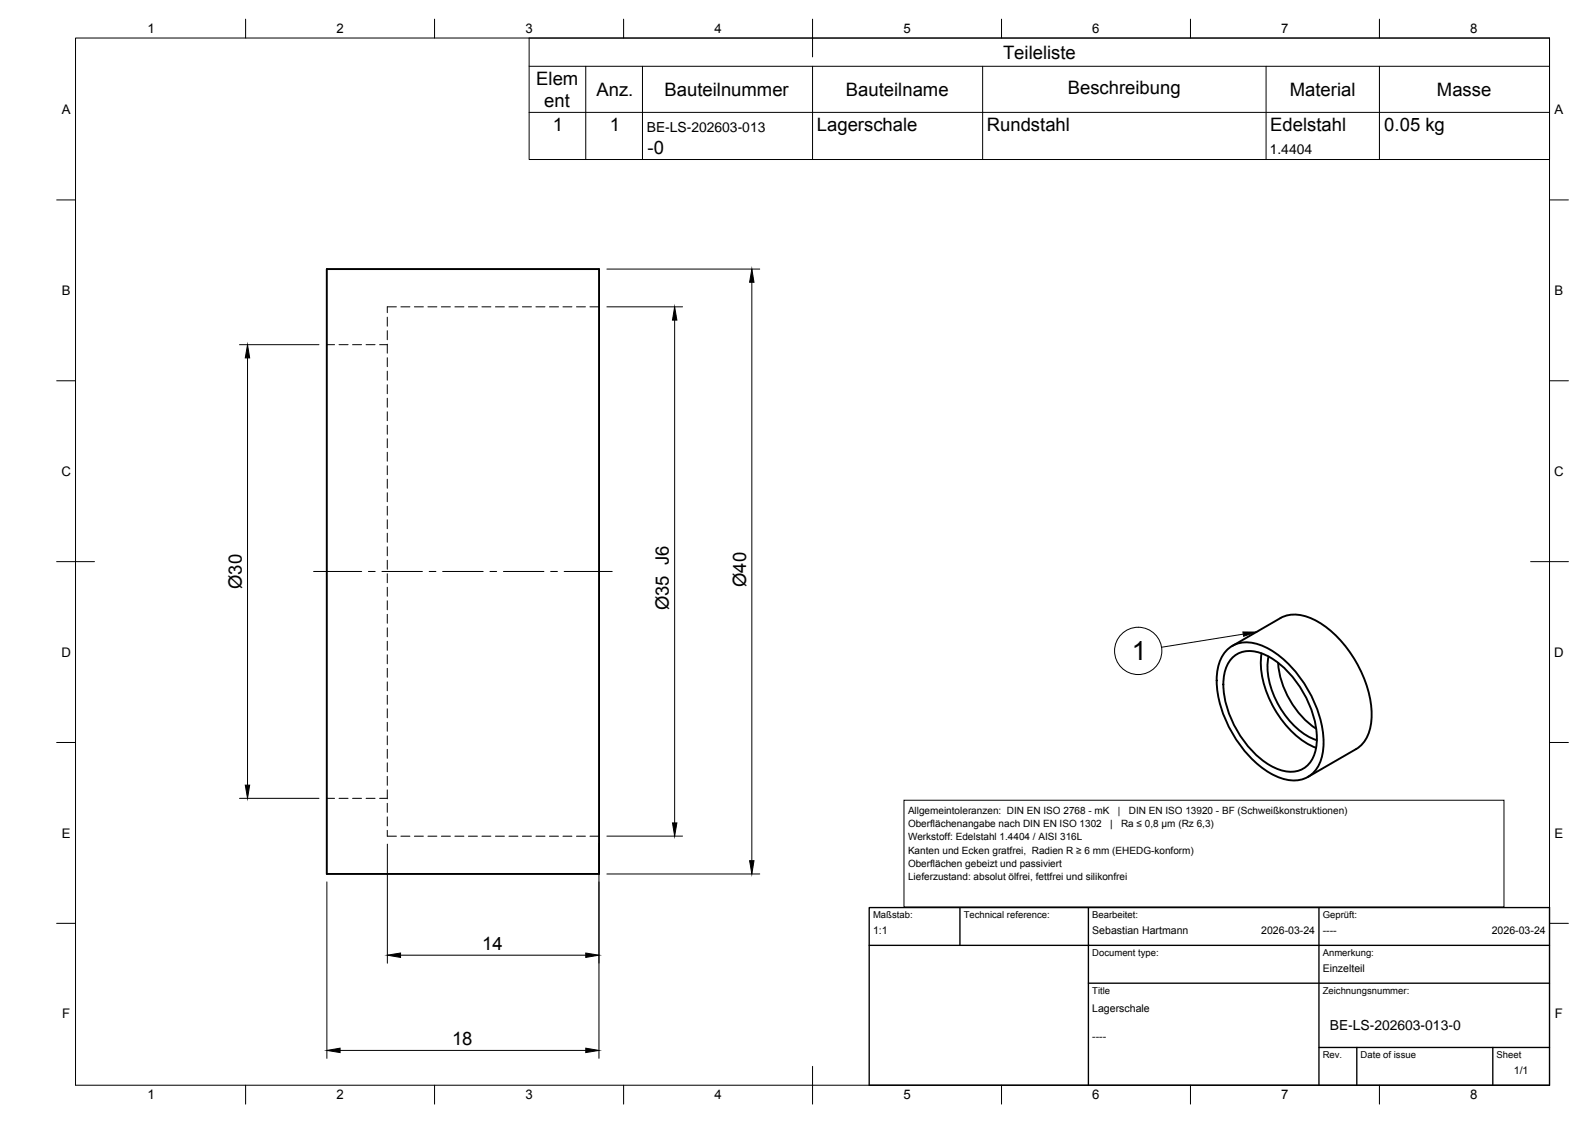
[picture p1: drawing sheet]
<svg xmlns="http://www.w3.org/2000/svg" width="420mm" height="297mm" viewBox="0 0 420 297" stroke-linecap="round" stroke-linejoin="round" font-family="sans-serif">
<!-- layer: Hidden -->
<g fill="none" stroke="#000" stroke-width=".26">
<path d="M86.5 91.2h2M89.7 91.2h2.4M93.3 91.2h2.4M96.9 91.2h2.3M100.4 91.2h2.1M102.5 98.2v2.4M102.5 94.6v2.4M102.5 91v2.4M102.5 87.5v2.4M102.5 83.9v2.4M104.9 81.2h-2.4v1.5M106.1 81.2h2.4"/>
<path d="M109.6 81.2h2.4M113.2 81.2h2.4M116.8 81.2h2.4M120.4 81.2h2.3M123.9 81.2h2.4M127.5 81.2h2.4M131.1 81.2h2.4M134.7 81.2h2.3M138.2 81.2h2.4M141.8 81.2h2.4M145.4 81.2h2.4M148.9 81.2h2.4"/>
<path d="M152.5 81.2h2.4M156.1 81.2h2.4M102.5 119.6v2.4M102.5 116v2.4M102.5 112.5v2.4M102.5 108.9v2.4M102.5 105.3v2.4M102.5 101.8v2.3M102.5 137.5v2.4M102.5 133.9v2.4M102.5 130.3v2.4M102.5 126.8v2.3"/>
<path d="M102.5 123.2v2.4M102.5 158.9v2.4M102.5 155.3v2.4M102.5 151.8v2.3M102.5 148.2v2.4M102.5 144.6v2.4M102.5 141v2.4M102.5 176.8v2.3M102.5 173.2v2.4M102.5 169.6v2.4M102.5 166.1v2.3M102.5 162.5v2.4"/>
<path d="M102.5 198.2v2.4M102.5 194.6v2.4M102.5 191.1v2.3M102.5 187.5v2.4M102.5 183.9v2.4M102.5 180.3v2.4M86.5 211.2h2M89.7 211.2h2.4M93.3 211.2h2.4M96.9 211.2h2.3M100.4 211.2h2.1M102.5 219.6v1.6h2.4"/>
<path d="M102.5 216.1v2.3M102.5 212.5v2.4M102.5 208.9v2.4M102.5 205.3v2.4M102.5 201.8v2.4M106.1 221.2h2.4M109.6 221.2h2.4M113.2 221.2h2.4M116.8 221.2h2.4M120.4 221.2h2.3M123.9 221.2h2.4M127.5 221.2h2.4"/>
<path d="M131.1 221.2h2.4M134.7 221.2h2.3M138.2 221.2h2.4M141.8 221.2h2.4M145.4 221.2h2.4M148.9 221.2h2.4M152.5 221.2h2.4M156.1 221.2h2.4"/>
</g>
<!-- layer: Visible -->
<path d="M86.5 71.2h72v160h-72zM324.3 172.3a7.8 7.8 0 0 1 8.9-1.8 26.3 26.3 0 0 1 13.3 12.7 25.8 25.8 0 0 1 3.4 16.3 7.8 7.8 0 0 1-11 6.3 26.3 26.3 0 0 1-13.3-12.6 25.8 25.8 0 0 1-3.4-16.3 9.7 9.7 0 0 1 2.1-4.6zM326 170.9l12.8-7.4a10 10 0 0 1 10 1 31.3 31.3 0 0 1 14.1 24.5 10 10 0 0 1-4.1 9.2l-12.8 7.3M326.1 174a7.4 7.4 0 0 1 8.6-.8 26.9 26.9 0 0 1 13.5 19.1 11.6 11.6 0 0 1-2.2 10.1 7.4 7.4 0 0 1-8.6 .7 26.9 26.9 0 0 1-13.5-19 11.6 11.6 0 0 1 2.2-10.1zM333.8 172.8a24.7 24.7 0 0 0 5.8 18.2 20.9 20.9 0 0 0 8.6 6.8M335.6 173.7a20.8 20.8 0 0 0 5 16.2 17.2 17.2 0 0 0 7.8 5.9M338.2 175.3a23.7 23.7 0 0 0 10 17.4" fill="none" stroke="#000" stroke-width=".51"/>
<!-- layer: BORDER -->
<g fill="none" stroke="#000" stroke-width=".26">
<path d="M20 10.1h390v276.9h-390zM65 5.1v5M115 5.1v5M165 5.1v5M215 5.1v10M265 5.1v5M315 5.1v5M365 5.1v5M15 52.9h5M410 52.9h5M15 100.7h5M410 100.7h5"/>
<path d="M15 148.6h10M405 148.6h10M15 196.4h5M410 196.4h5M15 244.2h5M410 244.2h5M65 287v5M115 287v5M165 287v5M215 282.1v9.9M265 287v5M315 287v5"/>
<path d="M365 287v5"/>
</g>
<!-- layer: TITLEBLOCK -->
<path d="M230 240.1h180v46.9h-180zM230 250h180M254 240.1v9.9M288 240.1v46.9M349 240.1v46.9M288 260.1h122M349 277.1h61M359 277.1v9.9M395 277.1v9.9" fill="none" stroke="#000" stroke-width=".36"/>
<!-- layer: FD_Dimensions -->
<g fill="none" stroke="#000" stroke-width=".26">
<path d="M160.6 71.2h40.4M198.9 74.7v153M63.4 91.2h21M65.5 94.7v113M160.6 81.2h20M178.5 84.7v133M63.4 211.2h21M86.5 233.3v46.6M102.5 223.3v31.5M158.5 223.3v56.6M160.6 231.2h40.4M160.6 221.2h20"/>
<path d="M106 252.7h49M90 277.8h65"/>
</g>
<path d="M198.9 71.2l.6 3.5h-1.2zM65.5 91.2l.6 3.5h-1.2zM178.5 81.2l.6 3.5h-1.2zM64.9 207.7h1.2l-.6 3.5zM177.9 217.7h1.2l-.6 3.5zM198.3 227.7h1.2l-.6 3.5zM102.5 252.7l3.5-.6v1.1zM155 252.1l3.5 .6-3.5 .5zM86.5 277.8l3.5-.6v1.2zM155 277.2l3.5 .6-3.5 .6z" fill="#000" stroke="#000" stroke-width=".26"/>
<!-- layer: Smart Centers -->
<path d="M83 151.2h12.7M97.5 151.2h1.8M101 151.2h10.8M113.6 151.2h1.7M117.1 151.2h10.7M129.6 151.2h1.8M133.2 151.2h10.7M145.7 151.2h1.8M149.3 151.2h12.7" fill="none" stroke="#000" stroke-width=".26"/>
<!-- layer: Parts Lists -->
<path d="M140 10.1h270v32.1h-270zM140 17.5h270M155 17.5v24.7M170 17.5v24.7M215 17.5v24.7M260 17.5v24.7M335 17.5v24.7M365 17.5v24.7M140 29.7h270" fill="none" stroke="#000" stroke-width=".26"/>
<!-- layer: Balloons -->
<circle cx="301.1" cy="172.2" r="6.3" fill="none" stroke="#000" stroke-width=".26"/>
<!-- layer: 0 -->
<path d="M328.8 167.2h3.6l-3.4 1.1z" fill="#000" stroke="#000" stroke-width=".26"/>
<path d="M329 167.7l-21.7 3.5" fill="none" stroke="#000" stroke-width=".26"/>
<path d="M335.6 36.7h17v5.2h-17z" fill-rule="evenodd" fill="#fff"/>
<g fill="#fff" stroke="#fff" stroke-width=".35">
<path d="M351.8 268.5h46.2v4.9h-46.2z"/>
<path d="M171.1 31h41.9v4.9h-41.9z"/>
<path d="M336 36.8h16.3v4.9h-16.3z"/>
</g>
<path d="M239.2 211.7h158.7v28.2h-158.7z" fill-rule="evenodd" fill="#fff" stroke="#000" stroke-width=".26"/>
<text font-size="7" x="299.5" y="174.7">1</text>
<g font-size="4.9">
<text x="265.4" y="15.5">Teileliste</text>
<text x="141.9" y="22.4">Elem</text>
<text x="144" y="28.3">ent</text>
<text x="157.8" y="25.4">Anz.</text>
<text x="175.8" y="25.3">Bauteilnummer</text>
<text x="223.8" y="25.3">Bauteilname</text>
<text x="282.5" y="24.9">Beschreibung</text>
<text x="341.3" y="25.3">Material</text>
<text x="380.2" y="25.3">Masse</text>
<text x="146.3" y="34.6">1</text>
<text x="161.3" y="34.6">1</text>
<text x="216.1" y="34.7">Lagerschale</text>
<text x="261.1" y="34.7">Rundstahl</text>
<text x="336.1" y="34.7">Edelstahl</text>
<text x="366.3" y="34.7">0.05 kg</text>
<text x="171.3" y="40.6">-0</text>
<text x="63.9" y="155.8" transform="rotate(-90 63.9 155.8)">Ø30</text>
<text x="197.4" y="155.2" transform="rotate(-90 197.4 155.2)">Ø40</text>
<text x="177" y="161.4" transform="rotate(-90 177 161.4)">Ø35 J6</text>
<text x="127.6" y="251.3">14</text>
<text x="119.6" y="276.4">18</text>
</g>
<g font-size="3.7">
<text x="171.1" y="34.9">BE-LS-202603-013</text>
<text x="336" y="40.7">1.4404</text>
<text x="351.8" y="272.4">BE-LS-202603-013-0</text>
</g>
<g font-size="3.5">
<text x="39" y="8.8">1</text>
<text x="89" y="8.8">2</text>
<text x="139" y="8.8">3</text>
<text x="189" y="8.8">4</text>
<text x="239" y="8.8">5</text>
<text x="289" y="8.8">6</text>
<text x="339" y="8.8">7</text>
<text x="389" y="8.8">8</text>
<text x="16.3" y="30.2">A</text>
<text x="411.3" y="30.2">A</text>
<text x="16.3" y="78">B</text>
<text x="411.3" y="78">B</text>
<text x="16.2" y="125.9">C</text>
<text x="411.2" y="125.9">C</text>
<text x="16.2" y="173.7">D</text>
<text x="411.2" y="173.7">D</text>
<text x="16.3" y="221.6">E</text>
<text x="411.3" y="221.6">E</text>
<text x="16.4" y="269.4">F</text>
<text x="411.4" y="269.4">F</text>
<text x="39" y="290.8">1</text>
<text x="89" y="290.8">2</text>
<text x="139" y="290.8">3</text>
<text x="189" y="290.8">4</text>
<text x="239" y="290.8">5</text>
<text x="289" y="290.8">6</text>
<text x="339" y="290.8">7</text>
<text x="389" y="290.8">8</text>
</g>
<g font-size="2.8">
<text x="231" y="247">1:1</text>
<text x="289" y="247">Sebastian Hartmann</text>
<text x="333.7" y="247">2026-03-24</text>
<text x="350" y="247">----</text>
<text x="394.7" y="247">2026-03-24</text>
<text x="350" y="257.1">Einzelteil</text>
<text x="289" y="267.6">Lagerschale</text>
<text x="289" y="275">----</text>
<text x="400.5" y="284.2">1/1</text>
</g>
<g font-size="2.6">
<text x="240.2" y="215.2">Allgemeintoleranzen: DIN EN ISO 2768 - mK</text>
<text x="295.8" y="215.2">|</text>
<text x="298.7" y="215.2">DIN EN ISO 13920 - BF (Schweißkonstruktionen)</text>
<text x="240.2" y="218.7">Oberflächenangabe nach DIN EN ISO 1302</text>
<text x="293.7" y="218.7">|</text>
<text x="296.6" y="218.7">Ra ≤ 0,8 µm (Rz 6,3)</text>
<text x="240.2" y="222.2">Werkstoff: Edelstahl 1.4404 / AISI 316L</text>
<text x="240.2" y="225.8">Kanten und Ecken gratfrei, Radien R ≥ 6 mm (EHEDG-konform)</text>
<text x="240.2" y="229.3">Oberflächen gebeizt und passiviert</text>
<text x="240.2" y="232.8">Lieferzustand: absolut ölfrei, fettfrei und silikonfrei</text>
</g>
<g font-size="2.5">
<text x="231" y="242.9">Maßstab:</text>
<text x="255" y="242.9">Technical reference:</text>
<text x="289" y="242.9">Bearbeitet:</text>
<text x="350" y="242.9">Geprüft:</text>
<text x="289" y="252.8">Document type:</text>
<text x="350" y="252.8">Anmerkung:</text>
<text x="289" y="262.9">Title</text>
<text x="350" y="262.9">Zeichnungsnummer:</text>
<text x="350" y="279.9">Rev.</text>
<text x="360" y="279.9">Date of issue</text>
<text x="396" y="279.9">Sheet</text>
</g>
</svg>
